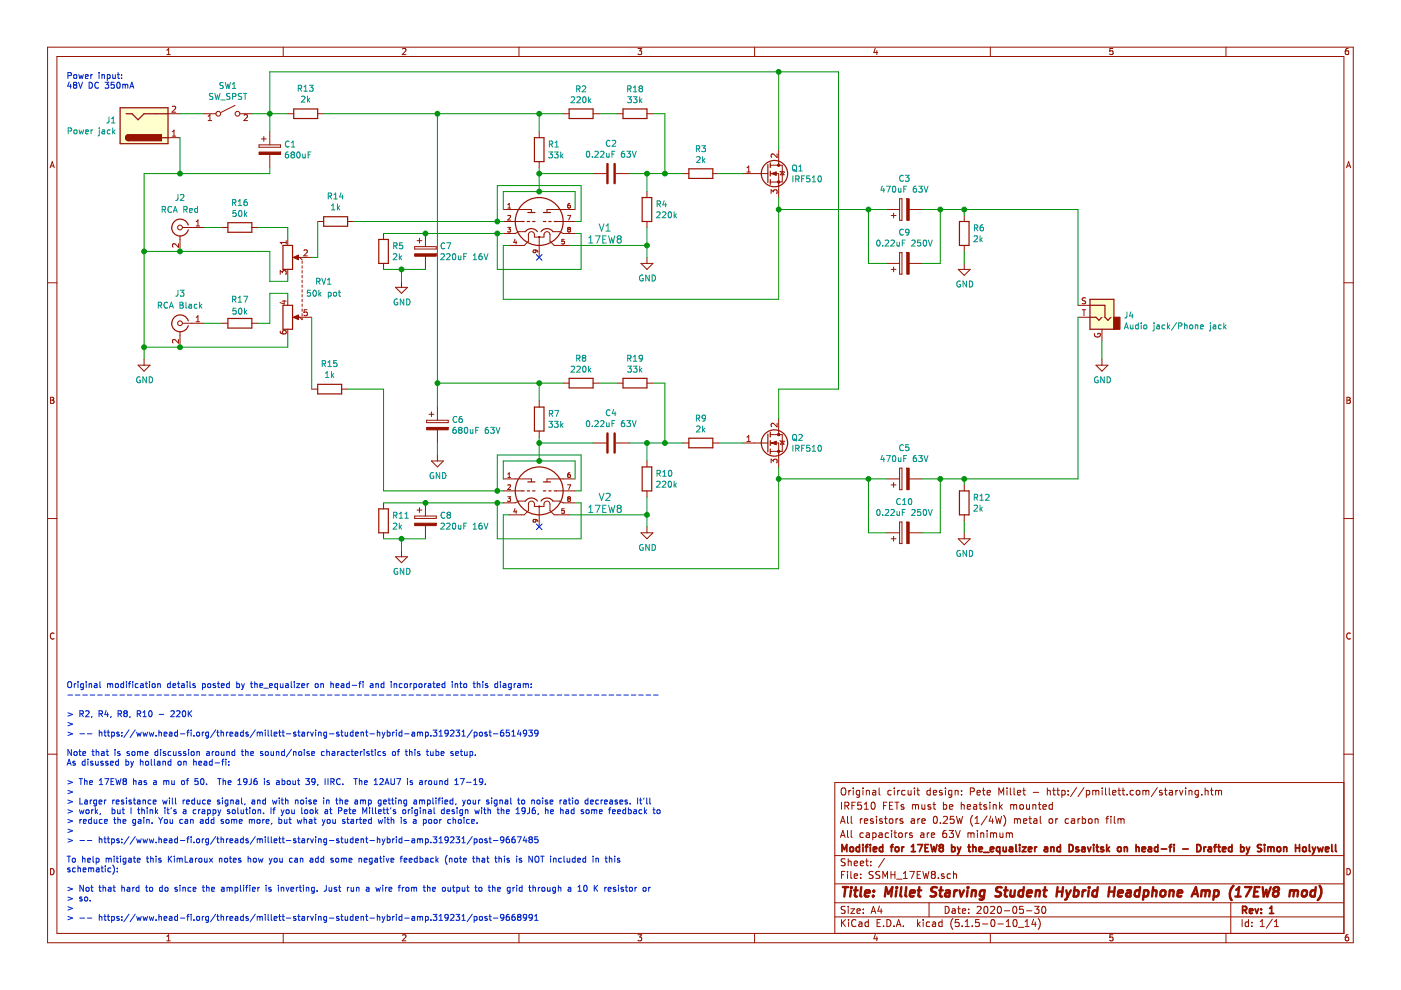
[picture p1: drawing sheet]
EESchema Schematic File Version 4
EELAYER 30 0
EELAYER END
$Descr A4 11693 8268
encoding utf-8
Sheet 1 1
Title "Millet Starving Student Hybrid Headphone Amp (17EW8 mod)"
Date "2020-05-30"
Rev "1"
Comp "Modified for 17EW8 by the_equalizer and Dsavitsk on head-fi - Drafted by Simon Holywell"
Comment1 "All capacitors are 63V minimum"
Comment2 "All resistors are 0.25W (1/4W) metal or carbon film"
Comment3 "IRF510 FETs must be heatsink mounted"
Comment4 "Original circuit design: Pete Millet - http://pmillett.com/starving.htm"
$EndDescr
$Comp
L Connector:Jack-DC J1
U 1 1
P 1200 1050
F 0 "J1" H 970 1008 50  0000 R CNN
F 1 "Power jack" H 970 1099 50  0000 R CNN
F 2 "" H 1250 1010 50  0001 C CNN
F 3 "~" H 1250 1010 50  0001 C CNN
	1    1200 1050
	1    0    0    1   
$EndComp
$Comp
L Switch:SW_SPST SW1
U 1 1
P 1900 950
F 0 "SW1" H 1900 1185 50  0000 C CNN
F 1 "SW_SPST" H 1900 1094 50  0000 C CNN
F 2 "" H 1900 950 50  0001 C CNN
F 3 "~" H 1900 950 50  0001 C CNN
	1    1900 950 
	1    0    0    -1  
$EndComp
Wire Wire Line
	1700 950  1500 950 
$Comp
L Device:CP C1
U 1 1
P 2250 1250
F 0 "C1" H 2368 1296 50  0000 L CNN
F 1 "680uF" H 2368 1205 50  0000 L CNN
F 2 "" H 2288 1100 50  0001 C CNN
F 3 "~" H 2250 1250 50  0001 C CNN
	1    2250 1250
	1    0    0    -1  
$EndComp
$Comp
L Device:R R13
U 1 1
P 2550 950
F 0 "R13" V 2757 950 50  0000 C CNN
F 1 "2k" V 2666 950 50  0000 C CNN
F 2 "" V 2480 950 50  0001 C CNN
F 3 "~" H 2550 950 50  0001 C CNN
	1    2550 950 
	0    -1   -1   0   
$EndComp
$Comp
L Device:R R14
U 1 1
P 2800 1850
F 0 "R14" V 3007 1850 50  0000 C CNN
F 1 "1k" V 2916 1850 50  0000 C CNN
F 2 "" V 2730 1850 50  0001 C CNN
F 3 "~" H 2800 1850 50  0001 C CNN
	1    2800 1850
	0    -1   -1   0   
$EndComp
$Comp
L Device:R R16
U 1 1
P 2000 1900
F 0 "R16" V 1793 1900 50  0000 C CNN
F 1 "50k" V 1884 1900 50  0000 C CNN
F 2 "" V 1930 1900 50  0001 C CNN
F 3 "~" H 2000 1900 50  0001 C CNN
	1    2000 1900
	0    1    1    0   
$EndComp
$Comp
L Connector:Conn_Coaxial J3
U 1 1
P 1500 2700
F 0 "J3" H 1500 2950 50  0000 C CNN
F 1 "RCA Black" H 1500 2850 50  0000 C CNN
F 2 "" H 1500 2700 50  0001 C CNN
F 3 " ~" H 1500 2700 50  0001 C CNN
	1    1500 2700
	-1   0    0    -1  
$EndComp
Wire Wire Line
	2650 2150 2600 2150
$Comp
L power:GND #PWR04
U 1 1
P 1200 3000
F 0 "#PWR04" H 1200 2750 50  0001 C CNN
F 1 "GND" H 1205 2827 50  0000 C CNN
F 2 "" H 1200 3000 50  0001 C CNN
F 3 "" H 1200 3000 50  0001 C CNN
	1    1200 3000
	1    0    0    -1  
$EndComp
Wire Wire Line
	2400 2000 2400 1900
Wire Wire Line
	2400 1900 2150 1900
$Comp
L Connector:Conn_Coaxial J2
U 1 1
P 1500 1900
F 0 "J2" H 1500 2150 50  0000 C CNN
F 1 "RCA Red" H 1500 2050 50  0000 C CNN
F 2 "" H 1500 1900 50  0001 C CNN
F 3 " ~" H 1500 1900 50  0001 C CNN
	1    1500 1900
	-1   0    0    -1  
$EndComp
Wire Wire Line
	1700 1900 1850 1900
$Comp
L Device:R R17
U 1 1
P 2000 2700
F 0 "R17" V 1800 2700 50  0000 C CNN
F 1 "50k" V 1900 2700 50  0000 C CNN
F 2 "" V 1930 2700 50  0001 C CNN
F 3 "~" H 2000 2700 50  0001 C CNN
	1    2000 2700
	0    1    1    0   
$EndComp
Wire Wire Line
	2400 2300 2400 2350
Wire Wire Line
	2400 2350 2250 2350
Wire Wire Line
	2250 2350 2250 2100
Wire Wire Line
	2250 2100 1500 2100
Connection ~ 1500 2100
Wire Wire Line
	2400 2500 2400 2450
$Comp
L Device:R_POT_Dual RV1
U 1 1
P 2500 2400
F 0 "RV1" V 2450 2600 50  0000 C CNN
F 1 "50k pot" V 2550 2600 50  0000 C CNN
F 2 "" H 2750 2325 50  0001 C CNN
F 3 "~" H 2750 2325 50  0001 C CNN
	1    2500 2400
	0    1    1    0   
$EndComp
Wire Wire Line
	2400 2450 2250 2450
Wire Wire Line
	2250 2450 2250 2700
Wire Wire Line
	2250 2700 2150 2700
Wire Wire Line
	1850 2700 1700 2700
Wire Wire Line
	2400 2900 1500 2900
Wire Wire Line
	2400 2800 2400 2900
Connection ~ 1500 2900
$Comp
L Device:R R15
U 1 1
P 2750 3250
F 0 "R15" V 2957 3250 50  0000 C CNN
F 1 "1k" V 2866 3250 50  0000 C CNN
F 2 "" V 2680 3250 50  0001 C CNN
F 3 "~" H 2750 3250 50  0001 C CNN
	1    2750 3250
	0    -1   -1   0   
$EndComp
Wire Wire Line
	2650 2150 2650 1850
Wire Wire Line
	1500 1450 2250 1450
Wire Wire Line
	1500 1150 1500 1450
Wire Wire Line
	1500 1450 1200 1450
Connection ~ 1500 1450
Wire Wire Line
	2100 950  2250 950 
Connection ~ 2250 950 
Wire Wire Line
	2250 950  2400 950 
Wire Wire Line
	1200 1450 1200 2100
Wire Wire Line
	1200 3000 1200 2900
Connection ~ 1200 2900
Wire Wire Line
	1200 2900 1500 2900
Wire Wire Line
	1200 2100 1500 2100
Connection ~ 1200 2100
Wire Wire Line
	1200 2100 1200 2900
Wire Wire Line
	2250 1100 2250 950 
Wire Wire Line
	2250 1400 2250 1450
Wire Wire Line
	2250 950  2250 600 
$Comp
L Connector:AudioJack2_Ground J4
U 1 1
P 9200 2650
F 0 "J4" H 9020 2668 50  0000 R CNN
F 1 "Audio jack/Phone jack" H 9020 2577 50  0000 R CNN
F 2 "" H 9200 2650 50  0001 C CNN
F 3 "~" H 9200 2650 50  0001 C CNN
	1    9200 2650
	-1   0    0    -1  
$EndComp
Wire Wire Line
	8050 2100 8050 2200
$Comp
L power:GND #PWR02
U 1 1
P 8050 2200
F 0 "#PWR02" H 8050 1950 50  0001 C CNN
F 1 "GND" H 8055 2027 50  0000 C CNN
F 2 "" H 8050 2200 50  0001 C CNN
F 3 "" H 8050 2200 50  0001 C CNN
	1    8050 2200
	1    0    0    -1  
$EndComp
Connection ~ 7850 1750
Wire Wire Line
	8050 1750 8050 1800
Wire Wire Line
	7850 1750 8050 1750
Wire Wire Line
	7850 1750 7700 1750
Wire Wire Line
	7850 2200 7850 1750
Wire Wire Line
	7700 2200 7850 2200
$Comp
L Device:R R6
U 1 1
P 8050 1950
F 0 "R6" H 8120 1996 50  0000 L CNN
F 1 "2k" H 8120 1905 50  0000 L CNN
F 2 "" V 7980 1950 50  0001 C CNN
F 3 "~" H 8050 1950 50  0001 C CNN
	1    8050 1950
	1    0    0    -1  
$EndComp
Wire Wire Line
	7250 1750 7400 1750
Connection ~ 7250 1750
Wire Wire Line
	7250 2200 7400 2200
Wire Wire Line
	7250 1750 7250 2200
Wire Wire Line
	6500 1750 6500 1650
Connection ~ 6500 1750
Wire Wire Line
	6500 1750 7250 1750
Wire Wire Line
	4200 2500 6500 2500
Wire Wire Line
	4200 2500 4200 2050
Wire Wire Line
	4750 2050 5400 2050
$Comp
L Device:CP C9
U 1 1
P 7550 2200
F 0 "C9" V 7805 2200 50  0000 C CNN
F 1 "0.22uF 250V" V 7714 2200 50  0000 C CNN
F 2 "" H 7588 2050 50  0001 C CNN
F 3 "~" H 7550 2200 50  0001 C CNN
	1    7550 2200
	0    -1   -1   0   
$EndComp
$Comp
L Device:CP C3
U 1 1
P 7550 1750
F 0 "C3" V 7805 1750 50  0000 C CNN
F 1 "470uF 63V" V 7714 1750 50  0000 C CNN
F 2 "" H 7588 1600 50  0001 C CNN
F 3 "~" H 7550 1750 50  0001 C CNN
	1    7550 1750
	0    -1   -1   0   
$EndComp
Wire Wire Line
	6500 600  6500 1250
Wire Wire Line
	2250 600  6500 600 
Wire Wire Line
	5550 1450 5700 1450
Connection ~ 5550 1450
Wire Wire Line
	5550 950  5550 1450
$Comp
L Device:R R2
U 1 1
P 4850 950
F 0 "R2" V 4643 950 50  0000 C CNN
F 1 "220k" V 4734 950 50  0000 C CNN
F 2 "" V 4780 950 50  0001 C CNN
F 3 "~" H 4850 950 50  0001 C CNN
	1    4850 950 
	0    1    1    0   
$EndComp
Wire Wire Line
	5400 1450 5550 1450
Connection ~ 5400 1450
Wire Wire Line
	5400 1600 5400 1450
Wire Wire Line
	5400 2050 5400 2150
Connection ~ 5400 2050
Wire Wire Line
	5400 1900 5400 2050
$Comp
L Device:R R4
U 1 1
P 5400 1750
F 0 "R4" H 5470 1796 50  0000 L CNN
F 1 "220k" H 5470 1705 50  0000 L CNN
F 2 "" V 5330 1750 50  0001 C CNN
F 3 "~" H 5400 1750 50  0001 C CNN
	1    5400 1750
	1    0    0    -1  
$EndComp
Wire Wire Line
	6500 2500 6500 1750
Wire Wire Line
	6000 1450 6200 1450
Wire Wire Line
	5250 1450 5400 1450
$Comp
L Device:R R3
U 1 1
P 5850 1450
F 0 "R3" V 5643 1450 50  0000 C CNN
F 1 "2k" V 5734 1450 50  0000 C CNN
F 2 "" V 5780 1450 50  0001 C CNN
F 3 "~" H 5850 1450 50  0001 C CNN
	1    5850 1450
	0    1    1    0   
$EndComp
$Comp
L Transistor_FET:BUZ11 Q1
U 1 1
P 6400 1450
F 0 "Q1" H 6604 1496 50  0000 L CNN
F 1 "IRF510" H 6604 1405 50  0000 L CNN
F 2 "Package_TO_SOT_THT:TO-220-3_Vertical" H 6650 1375 50  0001 L CIN
F 3 "http://www.fairchildsemi.com/ds/BU/BUZ11.pdf" H 6400 1450 50  0001 L CNN
	1    6400 1450
	1    0    0    -1  
$EndComp
Wire Wire Line
	4500 1450 4500 1600
Connection ~ 4500 1450
Wire Wire Line
	4500 1450 4950 1450
$Comp
L Device:C C2
U 1 1
P 5100 1450
F 0 "C2" V 4848 1450 50  0000 C CNN
F 1 "0.22uF 63V" V 4939 1450 50  0000 C CNN
F 2 "" H 5138 1300 50  0001 C CNN
F 3 "~" H 5100 1450 50  0001 C CNN
	1    5100 1450
	0    1    1    0   
$EndComp
Wire Wire Line
	4250 2050 4200 2050
Wire Wire Line
	4150 1950 4200 1950
Connection ~ 4150 1950
Wire Wire Line
	4850 1950 4800 1950
Wire Wire Line
	4850 2250 4850 1950
Wire Wire Line
	4150 2250 4850 2250
Wire Wire Line
	4150 1950 4150 2250
Wire Wire Line
	2700 950  3650 950 
Wire Wire Line
	4500 950  4500 1100
Wire Wire Line
	4500 1600 4800 1600
Connection ~ 4500 1600
Wire Wire Line
	4500 1400 4500 1450
Wire Wire Line
	4800 1600 4800 1750
Wire Wire Line
	4200 1600 4500 1600
Wire Wire Line
	4200 1750 4200 1600
Wire Wire Line
	4850 1850 4800 1850
Wire Wire Line
	4850 1550 4850 1850
Wire Wire Line
	4150 1550 4850 1550
Wire Wire Line
	4150 1850 4200 1850
Connection ~ 4150 1850
Wire Wire Line
	4150 1550 4150 1850
Wire Wire Line
	2950 1850 4150 1850
$Comp
L power:GND #PWR01
U 1 1
P 5400 2150
F 0 "#PWR01" H 5400 1900 50  0001 C CNN
F 1 "GND" H 5405 1977 50  0000 C CNN
F 2 "" H 5400 2150 50  0001 C CNN
F 3 "" H 5400 2150 50  0001 C CNN
	1    5400 2150
	1    0    0    -1  
$EndComp
$Comp
L Device:R R1
U 1 1
P 4500 1250
F 0 "R1" H 4570 1296 50  0000 L CNN
F 1 "33k" H 4570 1205 50  0000 L CNN
F 2 "" V 4430 1250 50  0001 C CNN
F 3 "~" H 4500 1250 50  0001 C CNN
	1    4500 1250
	1    0    0    -1  
$EndComp
Connection ~ 3550 1950
Wire Wire Line
	3550 1950 4150 1950
Wire Wire Line
	3200 1950 3550 1950
Wire Wire Line
	3350 2250 3550 2250
Connection ~ 3350 2250
Wire Wire Line
	3350 2350 3350 2250
$Comp
L power:GND #PWR03
U 1 1
P 3350 2350
F 0 "#PWR03" H 3350 2100 50  0001 C CNN
F 1 "GND" H 3355 2177 50  0000 C CNN
F 2 "" H 3350 2350 50  0001 C CNN
F 3 "" H 3350 2350 50  0001 C CNN
	1    3350 2350
	1    0    0    -1  
$EndComp
Wire Wire Line
	3200 2250 3350 2250
$Comp
L Device:CP C7
U 1 1
P 3550 2100
F 0 "C7" H 3668 2146 50  0000 L CNN
F 1 "220uF 16V" H 3668 2055 50  0000 L CNN
F 2 "" H 3588 1950 50  0001 C CNN
F 3 "~" H 3550 2100 50  0001 C CNN
	1    3550 2100
	1    0    0    -1  
$EndComp
$Comp
L Device:R R5
U 1 1
P 3200 2100
F 0 "R5" H 3270 2146 50  0000 L CNN
F 1 "2k" H 3270 2055 50  0000 L CNN
F 2 "" V 3130 2100 50  0001 C CNN
F 3 "~" H 3200 2100 50  0001 C CNN
	1    3200 2100
	1    0    0    -1  
$EndComp
$Comp
L Valve:12AU7 V1
U 1 1
P 4500 1850
F 0 "V1" H 5050 1800 60  0000 C CNN
F 1 "17EW8" H 5050 1700 60  0000 C CNN
F 2 "" H 4500 1850 60  0000 C CNN
F 3 "" H 4500 1850 60  0000 C CNN
	1    4500 1850
	1    0    0    -1  
$EndComp
Wire Wire Line
	8050 4350 8050 4450
$Comp
L power:GND #PWR08
U 1 1
P 8050 4450
F 0 "#PWR08" H 8050 4200 50  0001 C CNN
F 1 "GND" H 8055 4277 50  0000 C CNN
F 2 "" H 8050 4450 50  0001 C CNN
F 3 "" H 8050 4450 50  0001 C CNN
	1    8050 4450
	1    0    0    -1  
$EndComp
Connection ~ 7850 4000
Wire Wire Line
	8050 4000 8050 4050
Wire Wire Line
	7850 4000 8050 4000
Wire Wire Line
	7850 4000 7700 4000
Wire Wire Line
	7850 4450 7850 4000
Wire Wire Line
	7700 4450 7850 4450
$Comp
L Device:R R12
U 1 1
P 8050 4200
F 0 "R12" H 8120 4246 50  0000 L CNN
F 1 "2k" H 8120 4155 50  0000 L CNN
F 2 "" V 7980 4200 50  0001 C CNN
F 3 "~" H 8050 4200 50  0001 C CNN
	1    8050 4200
	1    0    0    -1  
$EndComp
Wire Wire Line
	7250 4000 7400 4000
Connection ~ 7250 4000
Wire Wire Line
	7250 4450 7400 4450
Wire Wire Line
	7250 4000 7250 4450
Wire Wire Line
	6500 4000 6500 3900
Wire Wire Line
	6500 4000 7250 4000
Wire Wire Line
	4200 4750 4200 4300
Wire Wire Line
	4750 4300 5400 4300
$Comp
L Device:CP C10
U 1 1
P 7550 4450
F 0 "C10" V 7805 4450 50  0000 C CNN
F 1 "0.22uF 250V" V 7714 4450 50  0000 C CNN
F 2 "" H 7588 4300 50  0001 C CNN
F 3 "~" H 7550 4450 50  0001 C CNN
	1    7550 4450
	0    -1   -1   0   
$EndComp
$Comp
L Device:CP C5
U 1 1
P 7550 4000
F 0 "C5" V 7805 4000 50  0000 C CNN
F 1 "470uF 63V" V 7714 4000 50  0000 C CNN
F 2 "" H 7588 3850 50  0001 C CNN
F 3 "~" H 7550 4000 50  0001 C CNN
	1    7550 4000
	0    -1   -1   0   
$EndComp
Wire Wire Line
	5550 3700 5700 3700
Connection ~ 5550 3700
Wire Wire Line
	5550 3200 5550 3700
$Comp
L Device:R R8
U 1 1
P 4850 3200
F 0 "R8" V 4643 3200 50  0000 C CNN
F 1 "220k" V 4734 3200 50  0000 C CNN
F 2 "" V 4780 3200 50  0001 C CNN
F 3 "~" H 4850 3200 50  0001 C CNN
	1    4850 3200
	0    1    1    0   
$EndComp
Wire Wire Line
	5400 3700 5550 3700
Connection ~ 5400 3700
Wire Wire Line
	5400 3850 5400 3700
Wire Wire Line
	5400 4300 5400 4400
Connection ~ 5400 4300
Wire Wire Line
	5400 4150 5400 4300
$Comp
L Device:R R10
U 1 1
P 5400 4000
F 0 "R10" H 5470 4046 50  0000 L CNN
F 1 "220k" H 5470 3955 50  0000 L CNN
F 2 "" V 5330 4000 50  0001 C CNN
F 3 "~" H 5400 4000 50  0001 C CNN
	1    5400 4000
	1    0    0    -1  
$EndComp
Wire Wire Line
	6000 3700 6200 3700
Wire Wire Line
	5250 3700 5400 3700
$Comp
L Device:R R9
U 1 1
P 5850 3700
F 0 "R9" V 5643 3700 50  0000 C CNN
F 1 "2k" V 5734 3700 50  0000 C CNN
F 2 "" V 5780 3700 50  0001 C CNN
F 3 "~" H 5850 3700 50  0001 C CNN
	1    5850 3700
	0    1    1    0   
$EndComp
$Comp
L Transistor_FET:BUZ11 Q2
U 1 1
P 6400 3700
F 0 "Q2" H 6604 3746 50  0000 L CNN
F 1 "IRF510" H 6604 3655 50  0000 L CNN
F 2 "Package_TO_SOT_THT:TO-220-3_Vertical" H 6650 3625 50  0001 L CIN
F 3 "http://www.fairchildsemi.com/ds/BU/BUZ11.pdf" H 6400 3700 50  0001 L CNN
	1    6400 3700
	1    0    0    -1  
$EndComp
Wire Wire Line
	4500 3700 4500 3850
Connection ~ 4500 3700
Wire Wire Line
	4500 3700 4950 3700
$Comp
L Device:C C4
U 1 1
P 5100 3700
F 0 "C4" V 4848 3700 50  0000 C CNN
F 1 "0.22uF 63V" V 4939 3700 50  0000 C CNN
F 2 "" H 5138 3550 50  0001 C CNN
F 3 "~" H 5100 3700 50  0001 C CNN
	1    5100 3700
	0    1    1    0   
$EndComp
Wire Wire Line
	4250 4300 4200 4300
Wire Wire Line
	4150 4200 4200 4200
Connection ~ 4150 4200
Wire Wire Line
	4850 4200 4800 4200
Wire Wire Line
	4850 4500 4850 4200
Wire Wire Line
	4150 4500 4850 4500
Wire Wire Line
	4150 4200 4150 4500
Wire Wire Line
	4500 3200 4500 3350
Wire Wire Line
	4500 3850 4800 3850
Connection ~ 4500 3850
Wire Wire Line
	4500 3650 4500 3700
Wire Wire Line
	4800 3850 4800 4000
Wire Wire Line
	4200 3850 4500 3850
Wire Wire Line
	4200 4000 4200 3850
Wire Wire Line
	4850 4100 4800 4100
Wire Wire Line
	4850 3800 4850 4100
Wire Wire Line
	4150 3800 4850 3800
Wire Wire Line
	4150 4100 4200 4100
Wire Wire Line
	4150 3800 4150 4100
$Comp
L power:GND #PWR07
U 1 1
P 5400 4400
F 0 "#PWR07" H 5400 4150 50  0001 C CNN
F 1 "GND" H 5405 4227 50  0000 C CNN
F 2 "" H 5400 4400 50  0001 C CNN
F 3 "" H 5400 4400 50  0001 C CNN
	1    5400 4400
	1    0    0    -1  
$EndComp
$Comp
L Device:R R7
U 1 1
P 4500 3500
F 0 "R7" H 4570 3546 50  0000 L CNN
F 1 "33k" H 4570 3455 50  0000 L CNN
F 2 "" V 4430 3500 50  0001 C CNN
F 3 "~" H 4500 3500 50  0001 C CNN
	1    4500 3500
	1    0    0    -1  
$EndComp
Connection ~ 3550 4200
Wire Wire Line
	3550 4200 4150 4200
Wire Wire Line
	3200 4200 3550 4200
Wire Wire Line
	3350 4500 3550 4500
Connection ~ 3350 4500
Wire Wire Line
	3350 4600 3350 4500
$Comp
L power:GND #PWR09
U 1 1
P 3350 4600
F 0 "#PWR09" H 3350 4350 50  0001 C CNN
F 1 "GND" H 3355 4427 50  0000 C CNN
F 2 "" H 3350 4600 50  0001 C CNN
F 3 "" H 3350 4600 50  0001 C CNN
	1    3350 4600
	1    0    0    -1  
$EndComp
Wire Wire Line
	3200 4500 3350 4500
$Comp
L Device:CP C8
U 1 1
P 3550 4350
F 0 "C8" H 3668 4396 50  0000 L CNN
F 1 "220uF 16V" H 3668 4305 50  0000 L CNN
F 2 "" H 3588 4200 50  0001 C CNN
F 3 "~" H 3550 4350 50  0001 C CNN
	1    3550 4350
	1    0    0    -1  
$EndComp
$Comp
L Device:R R11
U 1 1
P 3200 4350
F 0 "R11" H 3270 4396 50  0000 L CNN
F 1 "2k" H 3270 4305 50  0000 L CNN
F 2 "" V 3130 4350 50  0001 C CNN
F 3 "~" H 3200 4350 50  0001 C CNN
	1    3200 4350
	1    0    0    -1  
$EndComp
$Comp
L Valve:12AU7 V2
U 1 1
P 4500 4100
F 0 "V2" H 5050 4050 60  0000 C CNN
F 1 "17EW8" H 5050 3950 60  0000 C CNN
F 2 "" H 4500 4100 60  0000 C CNN
F 3 "" H 4500 4100 60  0000 C CNN
	1    4500 4100
	1    0    0    -1  
$EndComp
Wire Wire Line
	2600 2650 2600 3250
Wire Wire Line
	2900 3250 3200 3250
Wire Wire Line
	3200 3250 3200 4100
Wire Wire Line
	3200 4100 4150 4100
Connection ~ 4150 4100
Wire Wire Line
	4200 4750 6500 4750
Wire Wire Line
	6500 4750 6500 4000
Connection ~ 6500 4000
Wire Wire Line
	6500 3500 6500 3250
Wire Wire Line
	7000 3250 7000 600 
Wire Wire Line
	7000 600  6500 600 
Wire Wire Line
	6500 3250 7000 3250
Connection ~ 6500 600 
$Comp
L Device:CP C6
U 1 1
P 3650 3550
F 0 "C6" H 3768 3596 50  0000 L CNN
F 1 "680uF 63V" H 3768 3505 50  0000 L CNN
F 2 "" H 3688 3400 50  0001 C CNN
F 3 "~" H 3650 3550 50  0001 C CNN
	1    3650 3550
	1    0    0    -1  
$EndComp
Wire Wire Line
	3650 3400 3650 3200
Connection ~ 3650 950 
Wire Wire Line
	3650 950  4500 950 
Wire Wire Line
	3650 3200 4500 3200
Connection ~ 3650 3200
Wire Wire Line
	3650 3200 3650 950 
$Comp
L power:GND #PWR06
U 1 1
P 3650 3800
F 0 "#PWR06" H 3650 3550 50  0001 C CNN
F 1 "GND" H 3655 3627 50  0000 C CNN
F 2 "" H 3650 3800 50  0001 C CNN
F 3 "" H 3650 3800 50  0001 C CNN
	1    3650 3800
	1    0    0    -1  
$EndComp
Wire Wire Line
	3650 3700 3650 3800
$Comp
L power:GND #PWR05
U 1 1
P 9200 3000
F 0 "#PWR05" H 9200 2750 50  0001 C CNN
F 1 "GND" H 9205 2827 50  0000 C CNN
F 2 "" H 9200 3000 50  0001 C CNN
F 3 "" H 9200 3000 50  0001 C CNN
	1    9200 3000
	1    0    0    -1  
$EndComp
Wire Wire Line
	9200 2850 9200 3000
Wire Wire Line
	8050 4000 9000 4000
Wire Wire Line
	9000 4000 9000 2650
Connection ~ 8050 4000
Wire Wire Line
	8050 1750 9000 1750
Wire Wire Line
	9000 1750 9000 2550
Connection ~ 8050 1750
$Comp
L Device:R R18
U 1 1
P 5300 950
F 0 "R18" V 5093 950 50  0000 C CNN
F 1 "33k" V 5184 950 50  0000 C CNN
F 2 "" V 5230 950 50  0001 C CNN
F 3 "~" H 5300 950 50  0001 C CNN
	1    5300 950 
	0    1    1    0   
$EndComp
Wire Wire Line
	4500 950  4700 950 
Connection ~ 4500 950 
Wire Wire Line
	5000 950  5150 950 
Wire Wire Line
	5450 950  5550 950 
$Comp
L Device:R R19
U 1 1
P 5300 3200
F 0 "R19" V 5093 3200 50  0000 C CNN
F 1 "33k" V 5184 3200 50  0000 C CNN
F 2 "" V 5230 3200 50  0001 C CNN
F 3 "~" H 5300 3200 50  0001 C CNN
	1    5300 3200
	0    1    1    0   
$EndComp
Wire Wire Line
	4500 3200 4700 3200
Connection ~ 4500 3200
Wire Wire Line
	5000 3200 5150 3200
Wire Wire Line
	5450 3200 5550 3200
Text Notes 550  7700 0    50   ~ 0
Original modification details posted by the_equalizer on head-fi and incorporated into this diagram:\n--------------------------------------------------------------------------------\n\n> R2, R4, R8, R10 - 220K\n>\n> -- https://www.head-fi.org/threads/millett-starving-student-hybrid-amp.319231/post-6514939\n\nNote that is some discussion around the sound/noise characteristics of this tube setup.\nAs disussed by holland on head-fi:\n\n> The 17EW8 has a mu of 50.  The 19J6 is about 39, IIRC.  The 12AU7 is around 17-19.\n>\n> Larger resistance will reduce signal, and with noise in the amp getting amplified, your signal to noise ratio decreases. It'll\n> work,  but I think it's a crappy solution. If you look at Pete Millett's original design with the 19J6, he had some feedback to\n> reduce the gain. You can add some more, but what you started with is a poor choice.\n>\n> -- https://www.head-fi.org/threads/millett-starving-student-hybrid-amp.319231/post-9667485\n\nTo help mitigate this KimLaroux notes how you can add some negative feedback (note that this is NOT included in this\nschematic):\n\n> Not that hard to do since the amplifier is inverting. Just run a wire from the output to the grid through a 10 K resistor or\n> so.\n>\n> -- https://www.head-fi.org/threads/millett-starving-student-hybrid-amp.319231/post-9668991
Text Notes 550  750  0    50   ~ 0
Power input:\n48V DC 350mA
NoConn ~ 4500 2150
NoConn ~ 4500 4400
$EndSCHEMATC
